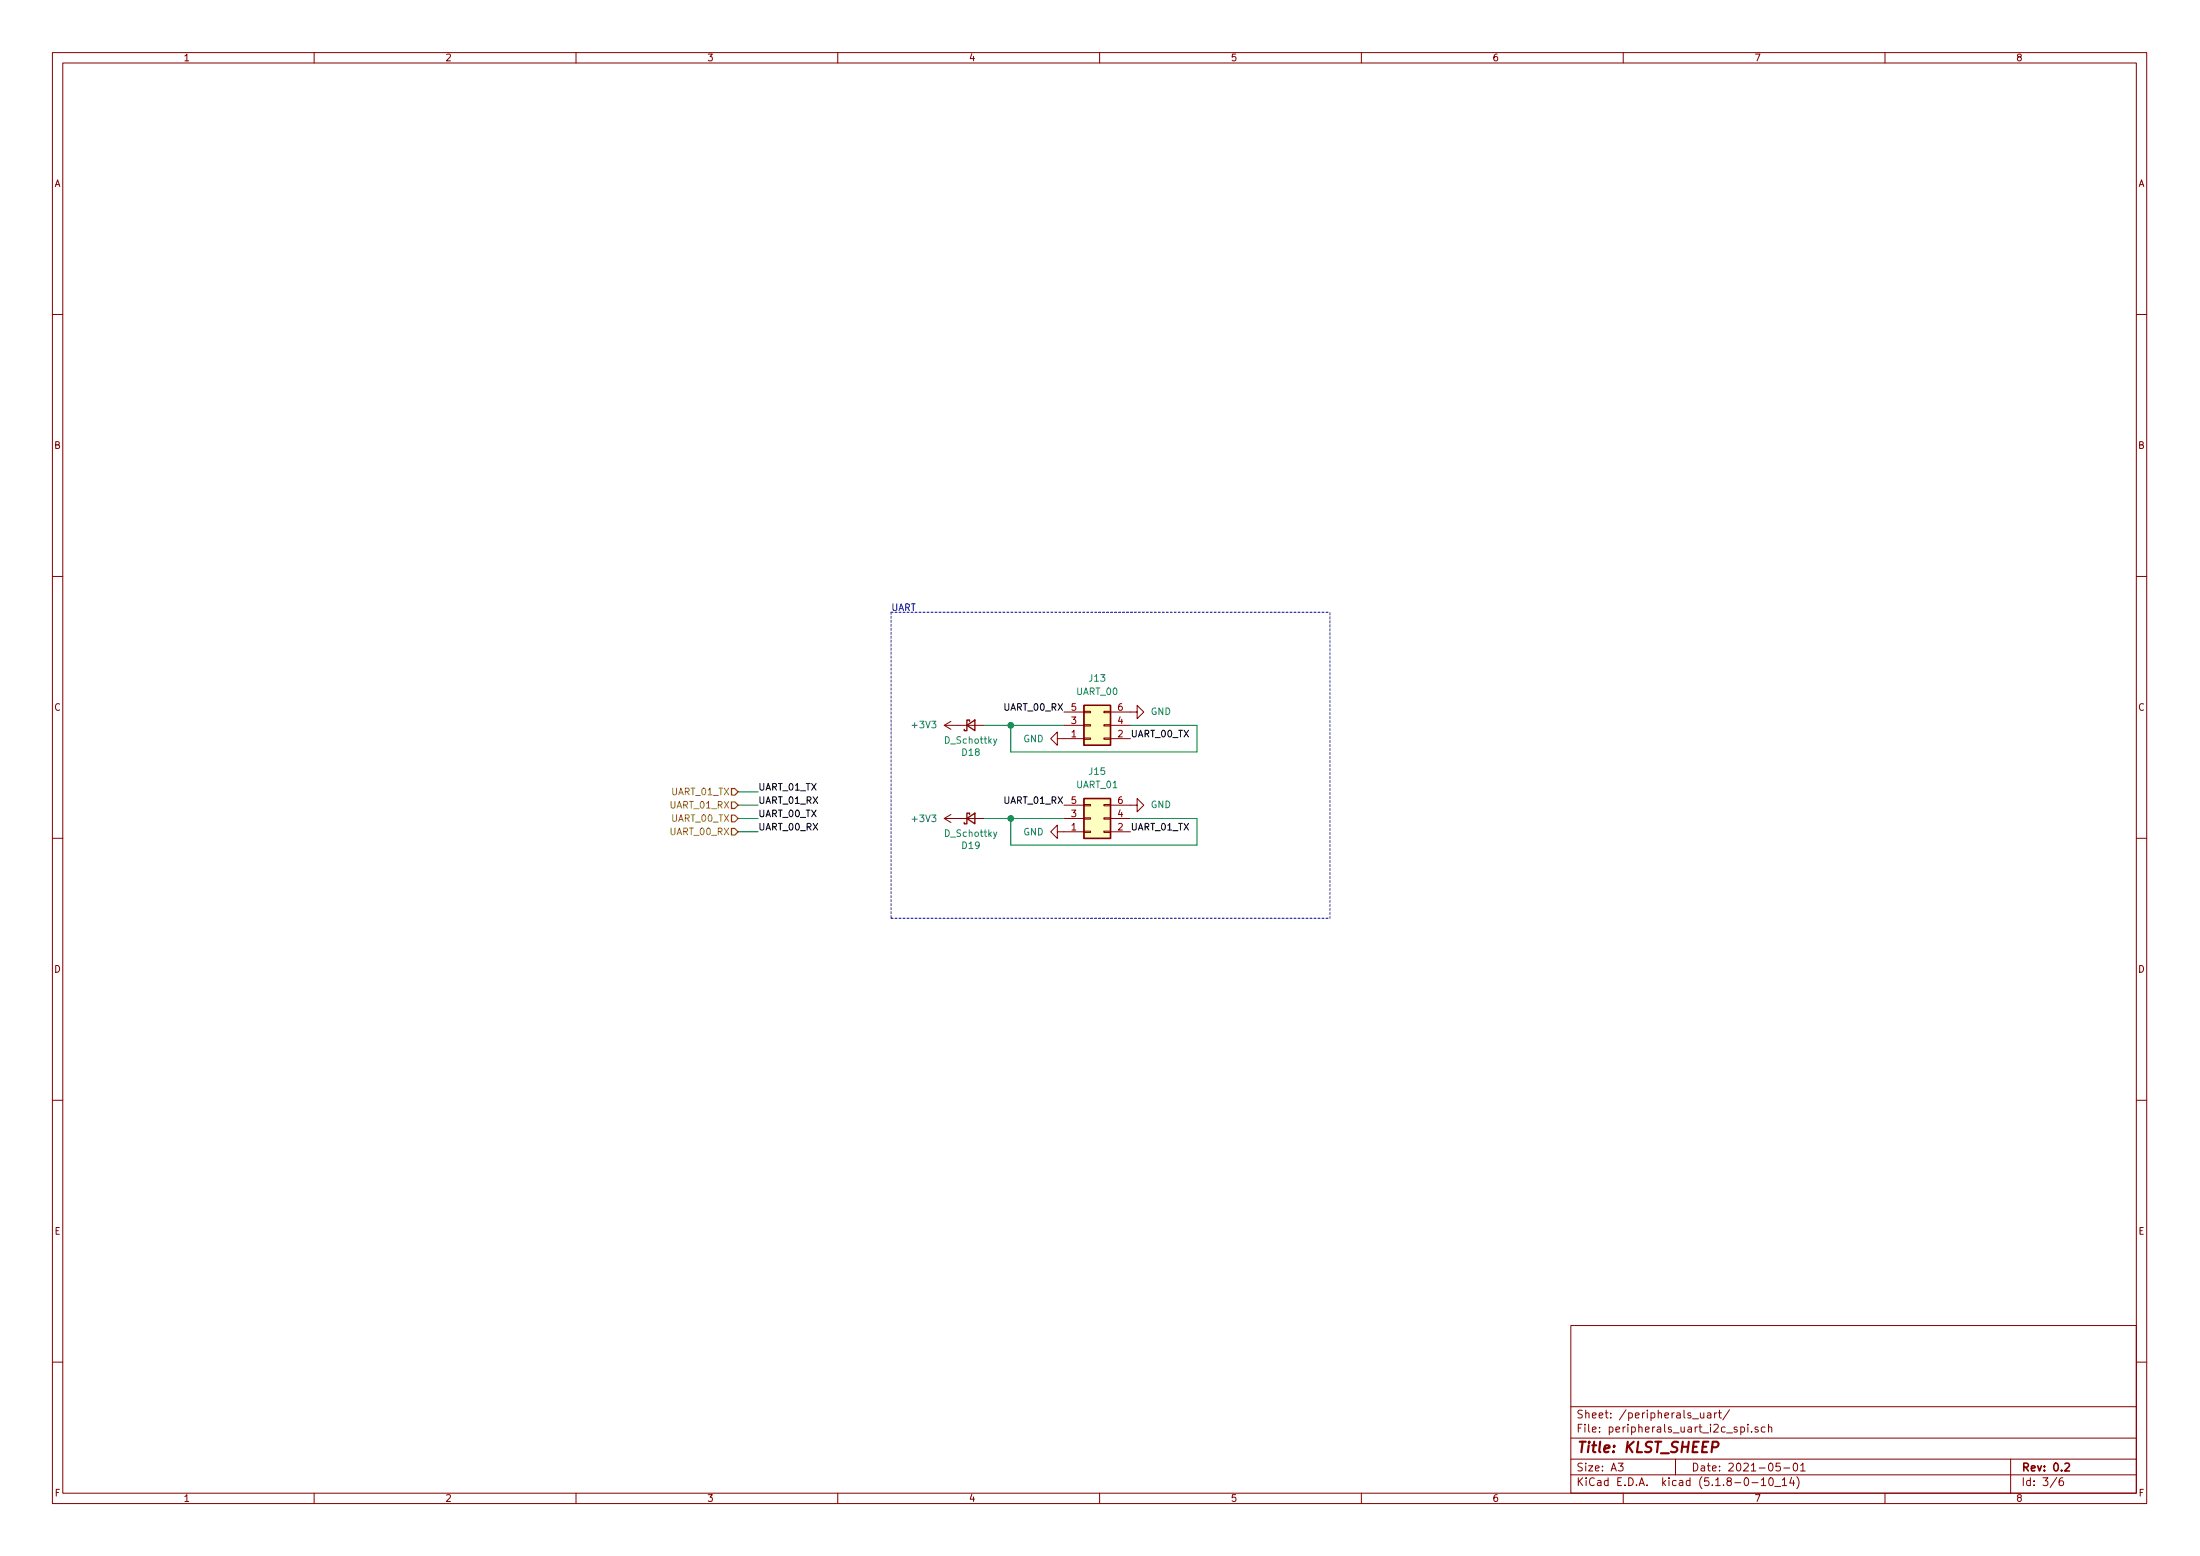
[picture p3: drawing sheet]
<svg xmlns="http://www.w3.org/2000/svg" width="420mm" height="297mm" viewBox="0 0 420 297" stroke-linecap="round" stroke-linejoin="round" font-family="sans-serif">
<g fill="none" stroke="#840000" stroke-width=".19">
<path d="M10 10h400v277h-400zM12 12h396v273.1h-396zM60 10v2M110 10v2M160 10v2M210 10v2M260 10v2M310 10v2M360 10v2M10 60h2M408 60h2M10 110h2"/>
<path d="M408 110h2M180.3 138.5h7.7M180.3 138.5l1.3 .7M181.6 137.7l-1.3 .8M203.2 138.5h3.8M203.2 135.9h3.8M207 135.8h1.3v.3h-1.3zM207 138.3h1.3v.3h-1.3zM210.8 135.8h1.3v.3h-1.3zM210.8 138.3h1.3v.3h-1.3zM212.1 135.9h5.1v-1.2l1.2 1.2-1.2 1.3v-1.3M212.1 138.5h3.8"/>
<path d="M180.3 156.2h7.7M180.3 156.2l1.3 .8M181.6 155.5l-1.3 .7M201.9 158.8v-1.3l-1.2 1.3 1.2 1.3v-1.3h5.1M201.9 141v-1.3l-1.2 1.3 1.2 1.3v-1.3h5.1M203.2 156.2h3.8M203.2 153.7h3.8M207 153.6h1.3v.2h-1.3zM207 158.7h1.3v.2h-1.3zM207 156.1h1.3v.3h-1.3zM207 140.9h1.3v.2h-1.3zM210.8 153.6h1.3v.2h-1.3z"/>
<path d="M210.8 158.7h1.3v.2h-1.3zM210.8 156.1h1.3v.3h-1.3zM210.8 140.9h1.3v.2h-1.3zM212.1 153.7h5.1v-1.3l1.2 1.3-1.2 1.3v-1.3M212.1 158.8h3.8M212.1 156.2h3.8M212.1 141h3.8M10 160h2M408 160h2M10 210h2M408 210h2M300 253h108v32.1h-108z"/>
<path d="M10 260h2M300 278.5h108M300 274.5h108M300 268.5h108M309 279.3h1l-.5 .6 .4 .1v.7l-.2 .1-.7-.1M320 278.5v3M324.7 269.7v.8a.39 .39 0 0 0 .7 .1M325.4 269.7v1M326.1 269.8h.6v.9M326.7 270.1h-.5a.29 .29 0 0 0-.2 .3 .29 .29 0 0 0 .2 .3l.5-.1M327.5 269.7v1M327.9 269.7l-.4 .3"/>
<path d="M328.2 269.7h.6M328.4 269.2v1.3l.4 .2M330.3 269.1l-1.3 2M332.5 272.5l.4-.1 .3 .3-.1 .6-.2 .1-.4-.1M333.8 271.9v.1M333.8 272.4v1M334.5 273.3v.1M335.7 272.5a.37 .37 0 0 0-.5 .1v.2l.5 .2 .1 .1-.2 .3-.4-.1M337.1 272.5l-.4-.1-.3 .3v.6l.3 .1 .4-.1M337.7 272.5h.1a.37 .37 0 0 1 .6 .1v.8M337.7 271.9v1.5M340 279.3h-.8v.7l.2-.1h.5l.1 .3v.5l-.2 .1-.6-.1"/>
<path d="M342.6 279.5l.4-.2a.94 .94 0 0 1 0 1.5 .82 .82 0 0 1-.4-1.3zM343.9 279.7l.4-.4v1.5M384 278.5v6.6M408 260h2M60 285.1v1.9M110 285.1v1.9M160 285.1v1.9M210 285.1v1.9M260 285.1v1.9M300 281.5h108M310 285.1v1.9M334.6 283h1.1"/>
<path d="M336.4 282.5l.4-.4v1.5M336.4 283.6h.8M337.9 282.3l.3-.2a.81 .81 0 0 1 .5 .6 .81 .81 0 0 1-.2 .8l-.2 .1a.79 .79 0 0 1-.4-1.3zM338.9 283.8h1.2M340.4 282.5l.4-.4v1.5M340.4 283.6h.8M340.7 280.2h1.1M342.2 282l-.4 1.1h.9M342.5 282.6v1M343.2 281.9a1.71 1.71 0 0 1 0 2.3M343.9 280.8h.9M360 285.1v1.9"/>
<path d="M392.8 282l-1.3 2M394 282.1l-.5 .1a.96 .96 0 0 0 0 1.4l.5-.1 .1-.5-.3-.3h-.4l-.2 .3"/>
</g>
<path d="M394.4 279.5l.5-.2 .3 .4-.9 1.1h.9" fill="none" stroke="#840000" stroke-width=".3"/>
<path d="M327 276.3h.7a.57 .57 0 0 0 .5-.5 .57 .57 0 0 0-.3-.6h-.8l-.2 2" fill="none" stroke="#840000" stroke-width=".41"/>
<g fill="#ffffc2" stroke="#ffffc2" stroke-width=".19">
<path d="M207 152.4h5.1v7.7h-5.1z"/>
<path d="M207 134.7h5.1v7.6h-5.1z"/>
</g>
<path d="M184.7 138.5l1.5-1v2zM185.2 137.7v-.2h-.5v2h-.6v-.3M207 134.7h5.1v7.6h-5.1zM184.7 156.2l1.5-1v2.1zM185.2 155.5v-.3h-.5v2.1h-.6v-.3M207 152.4h5.1v7.7h-5.1z" fill="none" stroke="#840000" stroke-width=".25"/>
<path d="M190.4 158.8l-.5 1.2-.1 .1M190.4 141.1l-.5 1.1-.1 .1" fill="none" stroke="#008484" stroke-width=".19"/>
<path d="M170.2 116.9v58.4M170.2 116.9h83.8M170.2 175.3h83.8M254 175.3v-58.4" fill="none" stroke="#0000c2" stroke-width=".19" stroke-dasharray=".4 .4"/>
<path d="M188 138.5h15.2M193 138.5v5h35.6v-5h-12.7M141 156.2h3.8M141 153.7h3.8M141 151.2h3.8M141 158.8h3.8M188 156.2h15.2M193 156.2v5.1h35.6v-5.1h-12.7" fill="none" stroke="#008400" stroke-width=".19"/>
<path d="M139.7 150.5h.6l.7 .7-.7 .6h-.6zM139.7 153.1h.6l.7 .6-.7 .6h-.6zM139.7 155.6h.6l.7 .6-.7 .7h-.6zM139.7 158.2h.6l.7 .6-.7 .6h-.6z" fill="none" stroke="#848400" stroke-width=".25"/>
<g fill="#008400" stroke="#008400" stroke-width=".25">
<circle cx="193" cy="156.2" r=".51"/>
<circle cx="193" cy="138.5" r=".51"/>
</g>
<text font-size="2.8" fill="#840000" x="301" y="277.3">Title: KLST_SHEEP</text>
<g font-size="2.1" fill="#840000">
<text x="301" y="273.5">File: peripherals_uart_i2c_spi.sch</text>
<text x="301" y="270.8">Sheet: /peripherals_uart/</text>
<text x="301" y="280.9">Size: A3</text>
<text x="323" y="280.9">Date: 2021-05-01</text>
<text x="386" y="280.9">Rev: 0.2</text>
<text x="301" y="283.7">KiCad E.D.A. kicad (5.1.8-0-10_14)</text>
<text x="386" y="283.7">Id: 3/6</text>
</g>
<g font-size="1.8" fill="#840000">
<text x="35" y="11.7">1</text>
<text x="85" y="11.7">2</text>
<text x="135" y="11.7">3</text>
<text x="185" y="11.7">4</text>
<text x="235" y="11.7">5</text>
<text x="285" y="11.7">6</text>
<text x="335" y="11.7">7</text>
<text x="385" y="11.7">8</text>
<text x="10.4" y="35.7">A</text>
<text x="408.4" y="35.7">A</text>
<text x="10.4" y="85.7">B</text>
<text x="408.4" y="85.7">B</text>
<text x="10.4" y="135.7">C</text>
<text x="204.6" y="135.7">5</text>
<text x="213.5" y="135.7">6</text>
<text x="408.4" y="135.7">C</text>
<text x="204.6" y="140.8">1</text>
<text x="204.6" y="138.2">3</text>
<text x="213.5" y="140.8">2</text>
<text x="213.5" y="138.2">4</text>
<text x="204.6" y="156">3</text>
<text x="204.6" y="153.5">5</text>
<text x="213.5" y="156">4</text>
<text x="213.5" y="153.5">6</text>
<text x="204.6" y="158.5">1</text>
<text x="213.5" y="158.5">2</text>
<text x="10.4" y="185.7">D</text>
<text x="408.4" y="185.7">D</text>
<text x="10.4" y="235.7">E</text>
<text x="408.4" y="235.7">E</text>
<text x="10.5" y="285.7">F</text>
<text x="35" y="286.7">1</text>
<text x="85" y="286.7">2</text>
<text x="135" y="286.7">3</text>
<text x="185" y="286.7">4</text>
<text x="235" y="286.7">5</text>
<text x="285" y="286.7">6</text>
<text x="335" y="286.7">7</text>
<text x="385" y="286.7">8</text>
<text x="408.5" y="285.7">F</text>
</g>
<text font-size="1.8" fill="#0000c2" x="170.2" y="116.6">UART</text>
<g font-size="1.8" fill="#008484">
<text x="208.1" y="130.1">J13</text>
<text x="205.6" y="132.7">UART_00</text>
<text x="219.8" y="136.5">GND</text>
<text x="174.4" y="139">+3V3</text>
<text x="180.6" y="142">D_Schottky</text>
<text x="195.4" y="141.7">GND</text>
<text x="183.8" y="144.3">D18</text>
<text x="208.1" y="147.9">J15</text>
<text x="205.6" y="150.5">UART_01</text>
<text x="219.8" y="154.3">GND</text>
<text x="174.4" y="156.9">+3V3</text>
<text x="180.6" y="159.8">D_Schottky</text>
<text x="195.4" y="159.5">GND</text>
<text x="183.8" y="162.1">D19</text>
</g>
<g font-size="1.8">
<text x="191.9" y="135.7">UART_00_RX</text>
<text x="215.9" y="140.8">UART_00_TX</text>
<text x="144.8" y="156">UART_00_TX</text>
<text x="144.8" y="150.9">UART_01_TX</text>
<text x="144.8" y="153.5">UART_01_RX</text>
<text x="191.9" y="153.5">UART_01_RX</text>
<text x="144.8" y="158.5">UART_00_RX</text>
<text x="215.9" y="158.5">UART_01_TX</text>
</g>
<g font-size="1.8" fill="#848400">
<text x="128.1" y="154.3">UART_01_RX</text>
<text x="128.3" y="151.8">UART_01_TX</text>
<text x="128.1" y="159.4">UART_00_RX</text>
<text x="128.3" y="156.9">UART_00_TX</text>
</g>
</svg>
